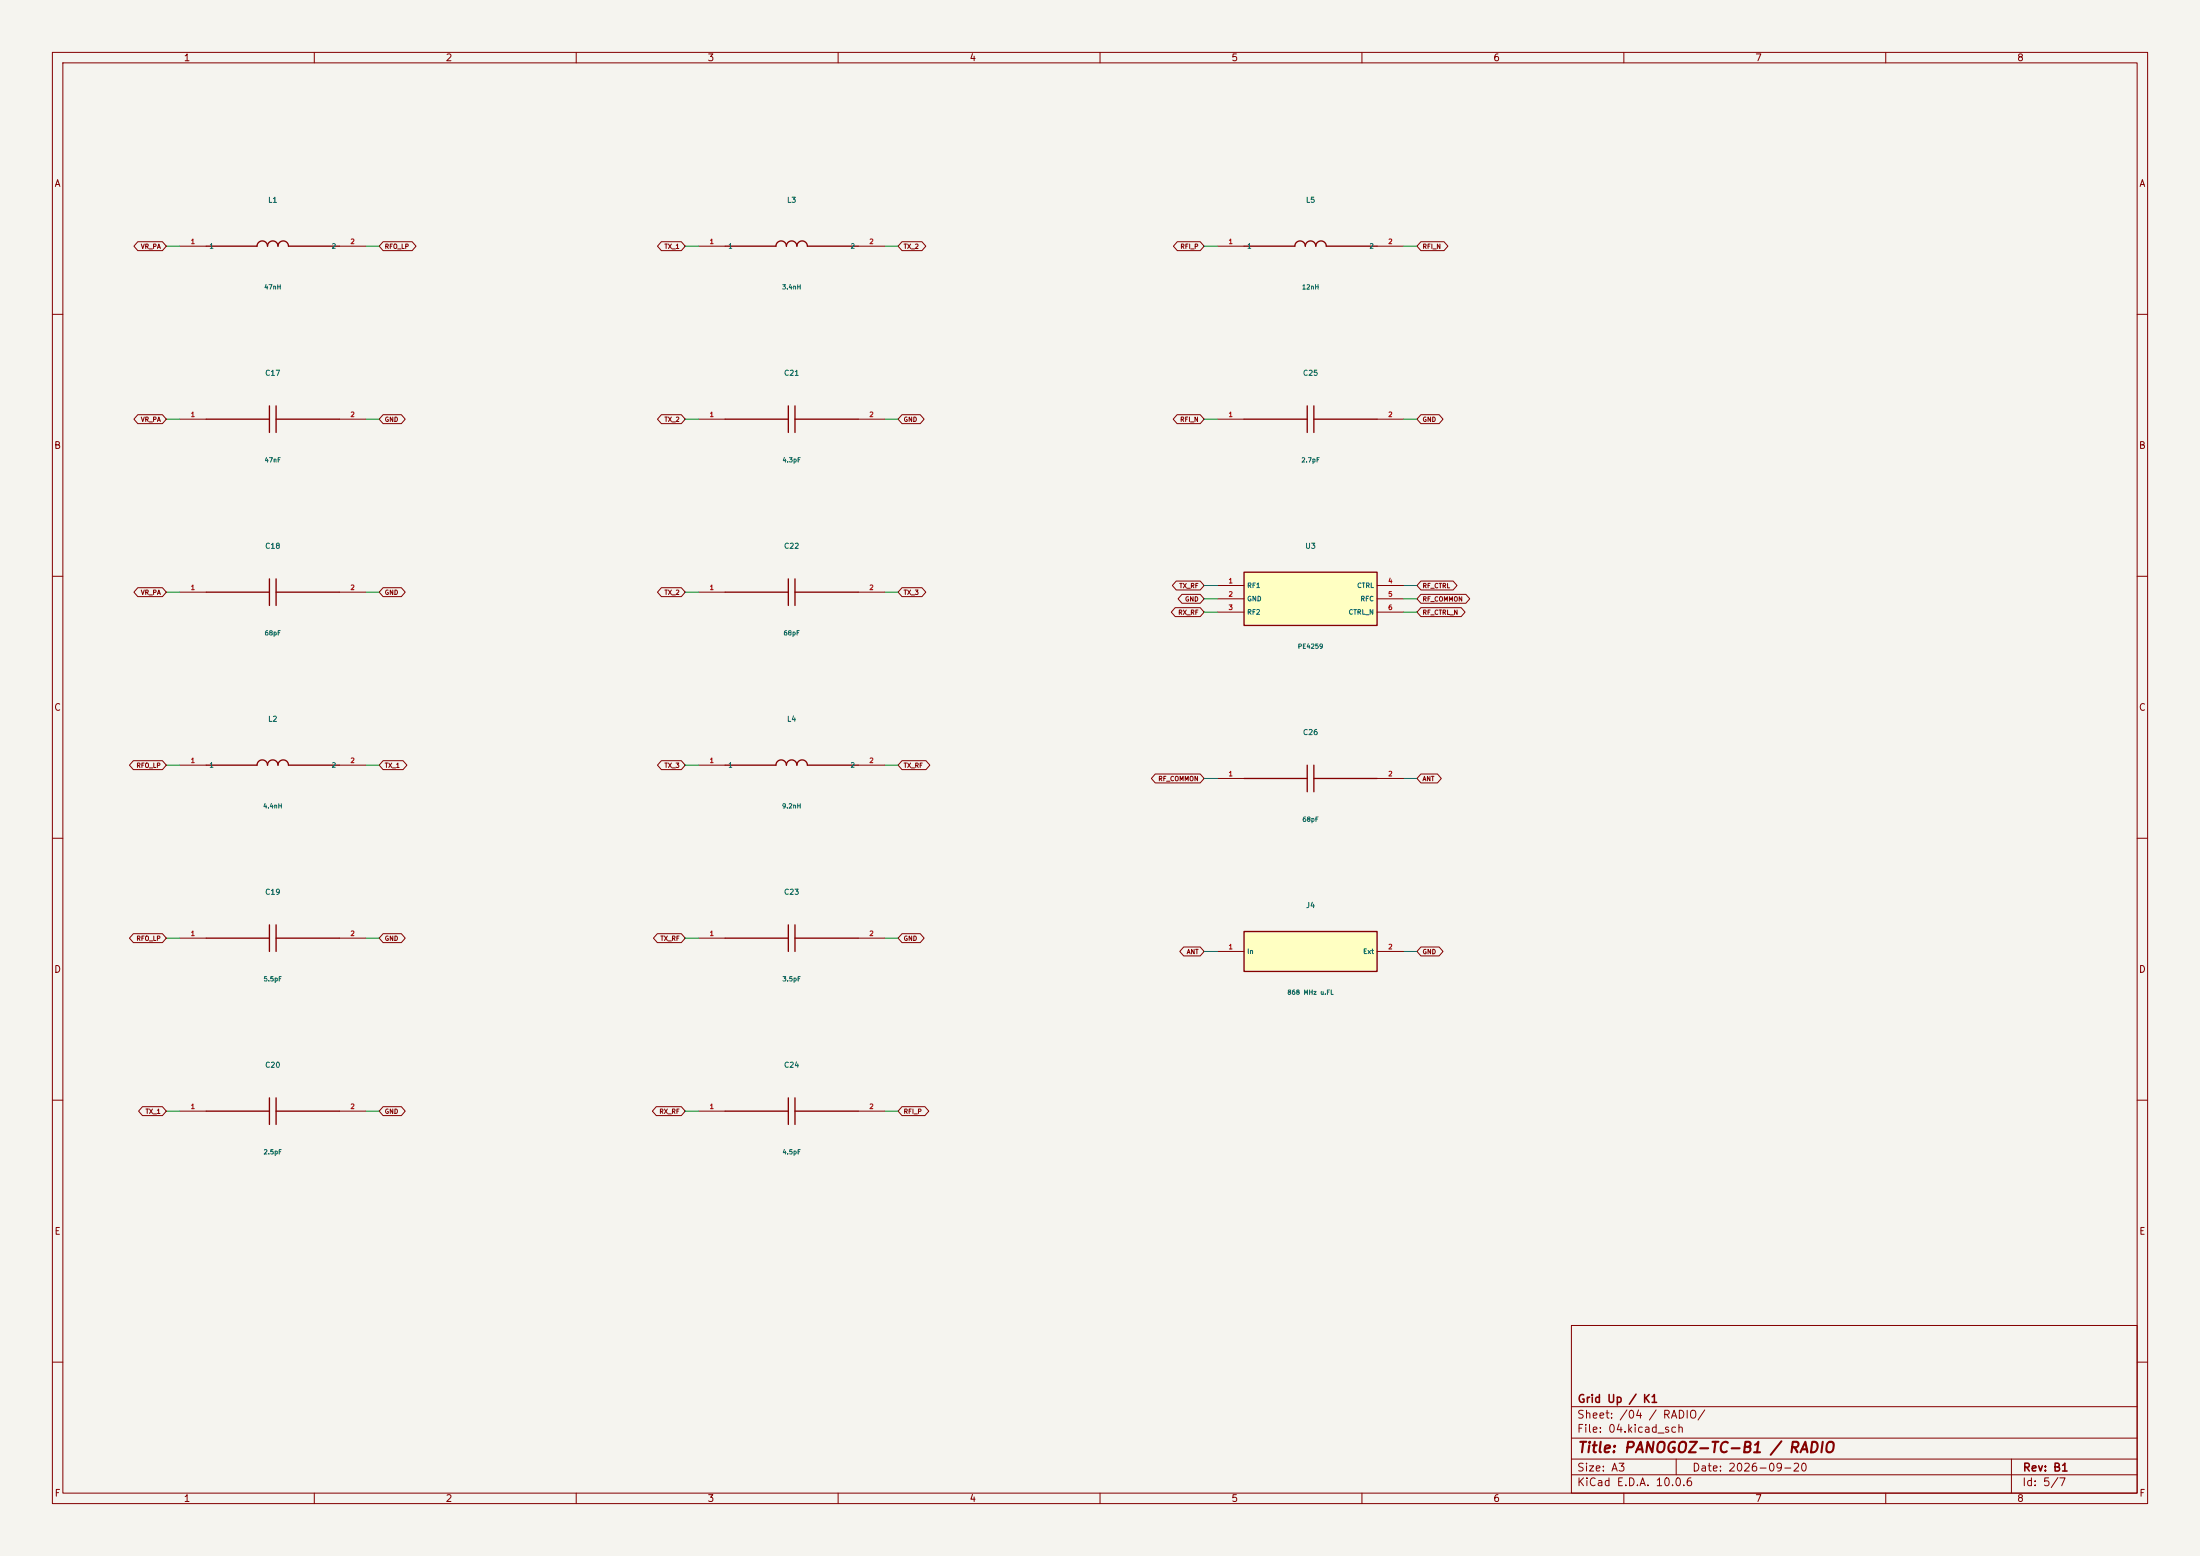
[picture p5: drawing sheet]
(kicad_sch (version 20250114) (generator "eeschema") (paper "A3") (title_block (title "PANOGOZ-TC-B1 / RADIO") (date "2026-09-20") (rev "B1") (company "Grid Up / K1")) (lib_symbols (symbol "B1:L1" (pin_names (offset .5)) (in_bom yes) (on_board yes) (property "Reference" "U" (at 0 8.81 0) (effects (font (size 1 1)))) (property "Value" "47nH" (at 0 -6.8100000000000005 0) (effects (font (size 1 1)))) (symbol "L1_0_1" (arc (start -3 0) (mid -2 1) (end -1 0) (stroke (width .254) (type default)) (fill (type none))) (arc (start -1 0) (mid 0 1) (end 1 0) (stroke (width .254) (type default)) (fill (type none))) (arc (start 1 0) (mid 2 1) (end 3 0) (stroke (width .254) (type default)) (fill (type none))) (polyline (pts (xy -12.7 0) (xy -3 0)) (stroke (width .254) (type default)) (fill (type none))) (polyline (pts (xy 3 0) (xy 12.7 0)) (stroke (width .254) (type default)) (fill (type none)))) (symbol "L1_1_1" (pin passive line (at -17.78 0.0 0) (length 5.08) (name "1" (effects (font (size .9 .9)))) (number "1" (effects (font (size .9 .9))))) (pin passive line (at 17.78 0.0 180) (length 5.08) (name "2" (effects (font (size .9 .9)))) (number "2" (effects (font (size .9 .9))))))) (symbol "B1:C17" (pin_names (offset .5)) (in_bom yes) (on_board yes) (property "Reference" "U" (at 0 8.81 0) (effects (font (size 1 1)))) (property "Value" "47nF" (at 0 -6.8100000000000005 0) (effects (font (size 1 1)))) (symbol "C17_0_1" (polyline (pts (xy -0.635 -2.54) (xy -0.635 2.54)) (stroke (width .254) (type default)) (fill (type none))) (polyline (pts (xy 0.635 -2.54) (xy 0.635 2.54)) (stroke (width .254) (type default)) (fill (type none))) (polyline (pts (xy -12.7 0) (xy -0.635 0)) (stroke (width .254) (type default)) (fill (type none))) (polyline (pts (xy 0.635 0) (xy 12.7 0)) (stroke (width .254) (type default)) (fill (type none)))) (symbol "C17_1_1" (pin passive line (at -17.78 0.0 0) (length 5.08) (name "" (effects (font (size .9 .9)))) (number "1" (effects (font (size .9 .9))))) (pin passive line (at 17.78 0.0 180) (length 5.08) (name "" (effects (font (size .9 .9)))) (number "2" (effects (font (size .9 .9))))))) (symbol "B1:C18" (pin_names (offset .5)) (in_bom yes) (on_board yes) (property "Reference" "U" (at 0 8.81 0) (effects (font (size 1 1)))) (property "Value" "68pF" (at 0 -6.8100000000000005 0) (effects (font (size 1 1)))) (symbol "C18_0_1" (polyline (pts (xy -0.635 -2.54) (xy -0.635 2.54)) (stroke (width .254) (type default)) (fill (type none))) (polyline (pts (xy 0.635 -2.54) (xy 0.635 2.54)) (stroke (width .254) (type default)) (fill (type none))) (polyline (pts (xy -12.7 0) (xy -0.635 0)) (stroke (width .254) (type default)) (fill (type none))) (polyline (pts (xy 0.635 0) (xy 12.7 0)) (stroke (width .254) (type default)) (fill (type none)))) (symbol "C18_1_1" (pin passive line (at -17.78 0.0 0) (length 5.08) (name "" (effects (font (size .9 .9)))) (number "1" (effects (font (size .9 .9))))) (pin passive line (at 17.78 0.0 180) (length 5.08) (name "" (effects (font (size .9 .9)))) (number "2" (effects (font (size .9 .9))))))) (symbol "B1:L2" (pin_names (offset .5)) (in_bom yes) (on_board yes) (property "Reference" "U" (at 0 8.81 0) (effects (font (size 1 1)))) (property "Value" "4.4nH" (at 0 -6.8100000000000005 0) (effects (font (size 1 1)))) (symbol "L2_0_1" (arc (start -3 0) (mid -2 1) (end -1 0) (stroke (width .254) (type default)) (fill (type none))) (arc (start -1 0) (mid 0 1) (end 1 0) (stroke (width .254) (type default)) (fill (type none))) (arc (start 1 0) (mid 2 1) (end 3 0) (stroke (width .254) (type default)) (fill (type none))) (polyline (pts (xy -12.7 0) (xy -3 0)) (stroke (width .254) (type default)) (fill (type none))) (polyline (pts (xy 3 0) (xy 12.7 0)) (stroke (width .254) (type default)) (fill (type none)))) (symbol "L2_1_1" (pin passive line (at -17.78 0.0 0) (length 5.08) (name "1" (effects (font (size .9 .9)))) (number "1" (effects (font (size .9 .9))))) (pin passive line (at 17.78 0.0 180) (length 5.08) (name "2" (effects (font (size .9 .9)))) (number "2" (effects (font (size .9 .9))))))) (symbol "B1:C19" (pin_names (offset .5)) (in_bom yes) (on_board yes) (property "Reference" "U" (at 0 8.81 0) (effects (font (size 1 1)))) (property "Value" "5.5pF" (at 0 -6.8100000000000005 0) (effects (font (size 1 1)))) (symbol "C19_0_1" (polyline (pts (xy -0.635 -2.54) (xy -0.635 2.54)) (stroke (width .254) (type default)) (fill (type none))) (polyline (pts (xy 0.635 -2.54) (xy 0.635 2.54)) (stroke (width .254) (type default)) (fill (type none))) (polyline (pts (xy -12.7 0) (xy -0.635 0)) (stroke (width .254) (type default)) (fill (type none))) (polyline (pts (xy 0.635 0) (xy 12.7 0)) (stroke (width .254) (type default)) (fill (type none)))) (symbol "C19_1_1" (pin passive line (at -17.78 0.0 0) (length 5.08) (name "" (effects (font (size .9 .9)))) (number "1" (effects (font (size .9 .9))))) (pin passive line (at 17.78 0.0 180) (length 5.08) (name "" (effects (font (size .9 .9)))) (number "2" (effects (font (size .9 .9))))))) (symbol "B1:C20" (pin_names (offset .5)) (in_bom yes) (on_board yes) (property "Reference" "U" (at 0 8.81 0) (effects (font (size 1 1)))) (property "Value" "2.5pF" (at 0 -6.8100000000000005 0) (effects (font (size 1 1)))) (symbol "C20_0_1" (polyline (pts (xy -0.635 -2.54) (xy -0.635 2.54)) (stroke (width .254) (type default)) (fill (type none))) (polyline (pts (xy 0.635 -2.54) (xy 0.635 2.54)) (stroke (width .254) (type default)) (fill (type none))) (polyline (pts (xy -12.7 0) (xy -0.635 0)) (stroke (width .254) (type default)) (fill (type none))) (polyline (pts (xy 0.635 0) (xy 12.7 0)) (stroke (width .254) (type default)) (fill (type none)))) (symbol "C20_1_1" (pin passive line (at -17.78 0.0 0) (length 5.08) (name "" (effects (font (size .9 .9)))) (number "1" (effects (font (size .9 .9))))) (pin passive line (at 17.78 0.0 180) (length 5.08) (name "" (effects (font (size .9 .9)))) (number "2" (effects (font (size .9 .9))))))) (symbol "B1:L3" (pin_names (offset .5)) (in_bom yes) (on_board yes) (property "Reference" "U" (at 0 8.81 0) (effects (font (size 1 1)))) (property "Value" "3.4nH" (at 0 -6.8100000000000005 0) (effects (font (size 1 1)))) (symbol "L3_0_1" (arc (start -3 0) (mid -2 1) (end -1 0) (stroke (width .254) (type default)) (fill (type none))) (arc (start -1 0) (mid 0 1) (end 1 0) (stroke (width .254) (type default)) (fill (type none))) (arc (start 1 0) (mid 2 1) (end 3 0) (stroke (width .254) (type default)) (fill (type none))) (polyline (pts (xy -12.7 0) (xy -3 0)) (stroke (width .254) (type default)) (fill (type none))) (polyline (pts (xy 3 0) (xy 12.7 0)) (stroke (width .254) (type default)) (fill (type none)))) (symbol "L3_1_1" (pin passive line (at -17.78 0.0 0) (length 5.08) (name "1" (effects (font (size .9 .9)))) (number "1" (effects (font (size .9 .9))))) (pin passive line (at 17.78 0.0 180) (length 5.08) (name "2" (effects (font (size .9 .9)))) (number "2" (effects (font (size .9 .9))))))) (symbol "B1:C21" (pin_names (offset .5)) (in_bom yes) (on_board yes) (property "Reference" "U" (at 0 8.81 0) (effects (font (size 1 1)))) (property "Value" "4.3pF" (at 0 -6.8100000000000005 0) (effects (font (size 1 1)))) (symbol "C21_0_1" (polyline (pts (xy -0.635 -2.54) (xy -0.635 2.54)) (stroke (width .254) (type default)) (fill (type none))) (polyline (pts (xy 0.635 -2.54) (xy 0.635 2.54)) (stroke (width .254) (type default)) (fill (type none))) (polyline (pts (xy -12.7 0) (xy -0.635 0)) (stroke (width .254) (type default)) (fill (type none))) (polyline (pts (xy 0.635 0) (xy 12.7 0)) (stroke (width .254) (type default)) (fill (type none)))) (symbol "C21_1_1" (pin passive line (at -17.78 0.0 0) (length 5.08) (name "" (effects (font (size .9 .9)))) (number "1" (effects (font (size .9 .9))))) (pin passive line (at 17.78 0.0 180) (length 5.08) (name "" (effects (font (size .9 .9)))) (number "2" (effects (font (size .9 .9))))))) (symbol "B1:C22" (pin_names (offset .5)) (in_bom yes) (on_board yes) (property "Reference" "U" (at 0 8.81 0) (effects (font (size 1 1)))) (property "Value" "68pF" (at 0 -6.8100000000000005 0) (effects (font (size 1 1)))) (symbol "C22_0_1" (polyline (pts (xy -0.635 -2.54) (xy -0.635 2.54)) (stroke (width .254) (type default)) (fill (type none))) (polyline (pts (xy 0.635 -2.54) (xy 0.635 2.54)) (stroke (width .254) (type default)) (fill (type none))) (polyline (pts (xy -12.7 0) (xy -0.635 0)) (stroke (width .254) (type default)) (fill (type none))) (polyline (pts (xy 0.635 0) (xy 12.7 0)) (stroke (width .254) (type default)) (fill (type none)))) (symbol "C22_1_1" (pin passive line (at -17.78 0.0 0) (length 5.08) (name "" (effects (font (size .9 .9)))) (number "1" (effects (font (size .9 .9))))) (pin passive line (at 17.78 0.0 180) (length 5.08) (name "" (effects (font (size .9 .9)))) (number "2" (effects (font (size .9 .9))))))) (symbol "B1:L4" (pin_names (offset .5)) (in_bom yes) (on_board yes) (property "Reference" "U" (at 0 8.81 0) (effects (font (size 1 1)))) (property "Value" "9.2nH" (at 0 -6.8100000000000005 0) (effects (font (size 1 1)))) (symbol "L4_0_1" (arc (start -3 0) (mid -2 1) (end -1 0) (stroke (width .254) (type default)) (fill (type none))) (arc (start -1 0) (mid 0 1) (end 1 0) (stroke (width .254) (type default)) (fill (type none))) (arc (start 1 0) (mid 2 1) (end 3 0) (stroke (width .254) (type default)) (fill (type none))) (polyline (pts (xy -12.7 0) (xy -3 0)) (stroke (width .254) (type default)) (fill (type none))) (polyline (pts (xy 3 0) (xy 12.7 0)) (stroke (width .254) (type default)) (fill (type none)))) (symbol "L4_1_1" (pin passive line (at -17.78 0.0 0) (length 5.08) (name "1" (effects (font (size .9 .9)))) (number "1" (effects (font (size .9 .9))))) (pin passive line (at 17.78 0.0 180) (length 5.08) (name "2" (effects (font (size .9 .9)))) (number "2" (effects (font (size .9 .9))))))) (symbol "B1:C23" (pin_names (offset .5)) (in_bom yes) (on_board yes) (property "Reference" "U" (at 0 8.81 0) (effects (font (size 1 1)))) (property "Value" "3.5pF" (at 0 -6.8100000000000005 0) (effects (font (size 1 1)))) (symbol "C23_0_1" (polyline (pts (xy -0.635 -2.54) (xy -0.635 2.54)) (stroke (width .254) (type default)) (fill (type none))) (polyline (pts (xy 0.635 -2.54) (xy 0.635 2.54)) (stroke (width .254) (type default)) (fill (type none))) (polyline (pts (xy -12.7 0) (xy -0.635 0)) (stroke (width .254) (type default)) (fill (type none))) (polyline (pts (xy 0.635 0) (xy 12.7 0)) (stroke (width .254) (type default)) (fill (type none)))) (symbol "C23_1_1" (pin passive line (at -17.78 0.0 0) (length 5.08) (name "" (effects (font (size .9 .9)))) (number "1" (effects (font (size .9 .9))))) (pin passive line (at 17.78 0.0 180) (length 5.08) (name "" (effects (font (size .9 .9)))) (number "2" (effects (font (size .9 .9))))))) (symbol "B1:C24" (pin_names (offset .5)) (in_bom yes) (on_board yes) (property "Reference" "U" (at 0 8.81 0) (effects (font (size 1 1)))) (property "Value" "4.5pF" (at 0 -6.8100000000000005 0) (effects (font (size 1 1)))) (symbol "C24_0_1" (polyline (pts (xy -0.635 -2.54) (xy -0.635 2.54)) (stroke (width .254) (type default)) (fill (type none))) (polyline (pts (xy 0.635 -2.54) (xy 0.635 2.54)) (stroke (width .254) (type default)) (fill (type none))) (polyline (pts (xy -12.7 0) (xy -0.635 0)) (stroke (width .254) (type default)) (fill (type none))) (polyline (pts (xy 0.635 0) (xy 12.7 0)) (stroke (width .254) (type default)) (fill (type none)))) (symbol "C24_1_1" (pin passive line (at -17.78 0.0 0) (length 5.08) (name "" (effects (font (size .9 .9)))) (number "1" (effects (font (size .9 .9))))) (pin passive line (at 17.78 0.0 180) (length 5.08) (name "" (effects (font (size .9 .9)))) (number "2" (effects (font (size .9 .9))))))) (symbol "B1:L5" (pin_names (offset .5)) (in_bom yes) (on_board yes) (property "Reference" "U" (at 0 8.81 0) (effects (font (size 1 1)))) (property "Value" "12nH" (at 0 -6.8100000000000005 0) (effects (font (size 1 1)))) (symbol "L5_0_1" (arc (start -3 0) (mid -2 1) (end -1 0) (stroke (width .254) (type default)) (fill (type none))) (arc (start -1 0) (mid 0 1) (end 1 0) (stroke (width .254) (type default)) (fill (type none))) (arc (start 1 0) (mid 2 1) (end 3 0) (stroke (width .254) (type default)) (fill (type none))) (polyline (pts (xy -12.7 0) (xy -3 0)) (stroke (width .254) (type default)) (fill (type none))) (polyline (pts (xy 3 0) (xy 12.7 0)) (stroke (width .254) (type default)) (fill (type none)))) (symbol "L5_1_1" (pin passive line (at -17.78 0.0 0) (length 5.08) (name "1" (effects (font (size .9 .9)))) (number "1" (effects (font (size .9 .9))))) (pin passive line (at 17.78 0.0 180) (length 5.08) (name "2" (effects (font (size .9 .9)))) (number "2" (effects (font (size .9 .9))))))) (symbol "B1:C25" (pin_names (offset .5)) (in_bom yes) (on_board yes) (property "Reference" "U" (at 0 8.81 0) (effects (font (size 1 1)))) (property "Value" "2.7pF" (at 0 -6.8100000000000005 0) (effects (font (size 1 1)))) (symbol "C25_0_1" (polyline (pts (xy -0.635 -2.54) (xy -0.635 2.54)) (stroke (width .254) (type default)) (fill (type none))) (polyline (pts (xy 0.635 -2.54) (xy 0.635 2.54)) (stroke (width .254) (type default)) (fill (type none))) (polyline (pts (xy -12.7 0) (xy -0.635 0)) (stroke (width .254) (type default)) (fill (type none))) (polyline (pts (xy 0.635 0) (xy 12.7 0)) (stroke (width .254) (type default)) (fill (type none)))) (symbol "C25_1_1" (pin passive line (at -17.78 0.0 0) (length 5.08) (name "" (effects (font (size .9 .9)))) (number "1" (effects (font (size .9 .9))))) (pin passive line (at 17.78 0.0 180) (length 5.08) (name "" (effects (font (size .9 .9)))) (number "2" (effects (font (size .9 .9))))))) (symbol "B1:U3" (pin_names (offset .5)) (in_bom yes) (on_board yes) (property "Reference" "U" (at 0 10.08 0) (effects (font (size 1 1)))) (property "Value" "PE4259" (at 0 -8.08 0) (effects (font (size 1 1)))) (symbol "U3_0_1" (rectangle (start -12.7 5.08) (end 12.7 -5.08) (stroke (width .254) (type default)) (fill (type background)))) (symbol "U3_1_1" (pin passive line (at -17.78 2.54 0) (length 5.08) (name "RF1" (effects (font (size .9 .9)))) (number "1" (effects (font (size .9 .9))))) (pin power_in line (at -17.78 0.0 0) (length 5.08) (name "GND" (effects (font (size .9 .9)))) (number "2" (effects (font (size .9 .9))))) (pin passive line (at -17.78 -2.54 0) (length 5.08) (name "RF2" (effects (font (size .9 .9)))) (number "3" (effects (font (size .9 .9))))) (pin input line (at 17.78 2.54 180) (length 5.08) (name "CTRL" (effects (font (size .9 .9)))) (number "4" (effects (font (size .9 .9))))) (pin passive line (at 17.78 0.0 180) (length 5.08) (name "RFC" (effects (font (size .9 .9)))) (number "5" (effects (font (size .9 .9))))) (pin input line (at 17.78 -2.54 180) (length 5.08) (name "CTRL_N" (effects (font (size .9 .9)))) (number "6" (effects (font (size .9 .9))))))) (symbol "B1:C26" (pin_names (offset .5)) (in_bom yes) (on_board yes) (property "Reference" "U" (at 0 8.81 0) (effects (font (size 1 1)))) (property "Value" "68pF" (at 0 -6.8100000000000005 0) (effects (font (size 1 1)))) (symbol "C26_0_1" (polyline (pts (xy -0.635 -2.54) (xy -0.635 2.54)) (stroke (width .254) (type default)) (fill (type none))) (polyline (pts (xy 0.635 -2.54) (xy 0.635 2.54)) (stroke (width .254) (type default)) (fill (type none))) (polyline (pts (xy -12.7 0) (xy -0.635 0)) (stroke (width .254) (type default)) (fill (type none))) (polyline (pts (xy 0.635 0) (xy 12.7 0)) (stroke (width .254) (type default)) (fill (type none)))) (symbol "C26_1_1" (pin passive line (at -17.78 0.0 0) (length 5.08) (name "" (effects (font (size .9 .9)))) (number "1" (effects (font (size .9 .9))))) (pin passive line (at 17.78 0.0 180) (length 5.08) (name "" (effects (font (size .9 .9)))) (number "2" (effects (font (size .9 .9))))))) (symbol "B1:J4" (pin_names (offset .5)) (in_bom yes) (on_board yes) (property "Reference" "U" (at 0 8.81 0) (effects (font (size 1 1)))) (property "Value" "868 MHz u.FL" (at 0 -6.8100000000000005 0) (effects (font (size 1 1)))) (symbol "J4_0_1" (rectangle (start -12.7 3.81) (end 12.7 -3.81) (stroke (width .254) (type default)) (fill (type background)))) (symbol "J4_1_1" (pin passive line (at -17.78 0.0 0) (length 5.08) (name "In" (effects (font (size .9 .9)))) (number "1" (effects (font (size .9 .9))))) (pin passive line (at 17.78 0.0 180) (length 5.08) (name "Ext" (effects (font (size .9 .9)))) (number "2" (effects (font (size .9 .9))))))))
(symbol (lib_id "B1:L1") (at 52.07 46.99 0) (unit 1) (in_bom yes) (on_board yes) (property "Reference" "L1" (at 52.07 38.18 0) (effects (font (size 1 1)) )) (property "Value" "47nH" (at 52.07 54.800000000000004 0) (effects (font (size 0.85 0.85)) )) (property "Footprint" "Inductor_SMD:L_0402_1005Metric" (at 52.07 46.99 0) (effects (font (size 0.85 0.85)) (hide yes))) (property "MPN" "47nH" (at 52.07 46.99 0) (effects (font (size 0.85 0.85)) (hide yes))))
(wire (pts (xy 34.29 46.99) (xy 31.75 46.99)) (stroke (width 0) (type default)))
(global_label "VR_PA" (shape bidirectional) (at 31.75 46.99 180) (effects (font (size .85 .85)) (justify right)) (property "Intersheetrefs" "${INTERSHEET_REFS}" (at 31.75 46.99 0) (effects (font (size 1 1)) (hide yes))))
(wire (pts (xy 69.85 46.99) (xy 72.39 46.99)) (stroke (width 0) (type default)))
(global_label "RFO_LP" (shape bidirectional) (at 72.39 46.99 0) (effects (font (size .85 .85)) (justify left)) (property "Intersheetrefs" "${INTERSHEET_REFS}" (at 72.39 46.99 0) (effects (font (size 1 1)) (hide yes))))
(symbol (lib_id "B1:C17") (at 52.07 80.00999999999999 0) (unit 1) (in_bom yes) (on_board yes) (property "Reference" "C17" (at 52.07 71.19999999999999 0) (effects (font (size 1 1)) )) (property "Value" "47nF" (at 52.07 87.82 0) (effects (font (size 0.85 0.85)) )) (property "Footprint" "Capacitor_SMD:C_0402_1005Metric" (at 52.07 80.00999999999999 0) (effects (font (size 0.85 0.85)) (hide yes))) (property "MPN" "X7R 16V 47nF" (at 52.07 80.00999999999999 0) (effects (font (size 0.85 0.85)) (hide yes))))
(wire (pts (xy 34.29 80.00999999999999) (xy 31.75 80.00999999999999)) (stroke (width 0) (type default)))
(global_label "VR_PA" (shape bidirectional) (at 31.75 80.00999999999999 180) (effects (font (size .85 .85)) (justify right)) (property "Intersheetrefs" "${INTERSHEET_REFS}" (at 31.75 80.00999999999999 0) (effects (font (size 1 1)) (hide yes))))
(wire (pts (xy 69.85 80.00999999999999) (xy 72.39 80.00999999999999)) (stroke (width 0) (type default)))
(global_label "GND" (shape bidirectional) (at 72.39 80.00999999999999 0) (effects (font (size .85 .85)) (justify left)) (property "Intersheetrefs" "${INTERSHEET_REFS}" (at 72.39 80.00999999999999 0) (effects (font (size 1 1)) (hide yes))))
(symbol (lib_id "B1:C18") (at 52.07 113.02999999999999 0) (unit 1) (in_bom yes) (on_board yes) (property "Reference" "C18" (at 52.07 104.21999999999998 0) (effects (font (size 1 1)) )) (property "Value" "68pF" (at 52.07 120.83999999999999 0) (effects (font (size 0.85 0.85)) )) (property "Footprint" "Capacitor_SMD:C_0402_1005Metric" (at 52.07 113.02999999999999 0) (effects (font (size 0.85 0.85)) (hide yes))) (property "MPN" "X7R 16V 68pF" (at 52.07 113.02999999999999 0) (effects (font (size 0.85 0.85)) (hide yes))))
(wire (pts (xy 34.29 113.02999999999999) (xy 31.75 113.02999999999999)) (stroke (width 0) (type default)))
(global_label "VR_PA" (shape bidirectional) (at 31.75 113.02999999999999 180) (effects (font (size .85 .85)) (justify right)) (property "Intersheetrefs" "${INTERSHEET_REFS}" (at 31.75 113.02999999999999 0) (effects (font (size 1 1)) (hide yes))))
(wire (pts (xy 69.85 113.02999999999999) (xy 72.39 113.02999999999999)) (stroke (width 0) (type default)))
(global_label "GND" (shape bidirectional) (at 72.39 113.02999999999999 0) (effects (font (size .85 .85)) (justify left)) (property "Intersheetrefs" "${INTERSHEET_REFS}" (at 72.39 113.02999999999999 0) (effects (font (size 1 1)) (hide yes))))
(symbol (lib_id "B1:L2") (at 52.07 146.04999999999998 0) (unit 1) (in_bom yes) (on_board yes) (property "Reference" "L2" (at 52.07 137.23999999999998 0) (effects (font (size 1 1)) )) (property "Value" "4.4nH" (at 52.07 153.85999999999999 0) (effects (font (size 0.85 0.85)) )) (property "Footprint" "Inductor_SMD:L_0402_1005Metric" (at 52.07 146.04999999999998 0) (effects (font (size 0.85 0.85)) (hide yes))) (property "MPN" "4.4nH" (at 52.07 146.04999999999998 0) (effects (font (size 0.85 0.85)) (hide yes))))
(wire (pts (xy 34.29 146.04999999999998) (xy 31.75 146.04999999999998)) (stroke (width 0) (type default)))
(global_label "RFO_LP" (shape bidirectional) (at 31.75 146.04999999999998 180) (effects (font (size .85 .85)) (justify right)) (property "Intersheetrefs" "${INTERSHEET_REFS}" (at 31.75 146.04999999999998 0) (effects (font (size 1 1)) (hide yes))))
(wire (pts (xy 69.85 146.04999999999998) (xy 72.39 146.04999999999998)) (stroke (width 0) (type default)))
(global_label "TX_1" (shape bidirectional) (at 72.39 146.04999999999998 0) (effects (font (size .85 .85)) (justify left)) (property "Intersheetrefs" "${INTERSHEET_REFS}" (at 72.39 146.04999999999998 0) (effects (font (size 1 1)) (hide yes))))
(symbol (lib_id "B1:C19") (at 52.07 179.07 0) (unit 1) (in_bom yes) (on_board yes) (property "Reference" "C19" (at 52.07 170.26 0) (effects (font (size 1 1)) )) (property "Value" "5.5pF" (at 52.07 186.88 0) (effects (font (size 0.85 0.85)) )) (property "Footprint" "Capacitor_SMD:C_0402_1005Metric" (at 52.07 179.07 0) (effects (font (size 0.85 0.85)) (hide yes))) (property "MPN" "X7R 16V 5.5pF" (at 52.07 179.07 0) (effects (font (size 0.85 0.85)) (hide yes))))
(wire (pts (xy 34.29 179.07) (xy 31.75 179.07)) (stroke (width 0) (type default)))
(global_label "RFO_LP" (shape bidirectional) (at 31.75 179.07 180) (effects (font (size .85 .85)) (justify right)) (property "Intersheetrefs" "${INTERSHEET_REFS}" (at 31.75 179.07 0) (effects (font (size 1 1)) (hide yes))))
(wire (pts (xy 69.85 179.07) (xy 72.39 179.07)) (stroke (width 0) (type default)))
(global_label "GND" (shape bidirectional) (at 72.39 179.07 0) (effects (font (size .85 .85)) (justify left)) (property "Intersheetrefs" "${INTERSHEET_REFS}" (at 72.39 179.07 0) (effects (font (size 1 1)) (hide yes))))
(symbol (lib_id "B1:C20") (at 52.07 212.08999999999997 0) (unit 1) (in_bom yes) (on_board yes) (property "Reference" "C20" (at 52.07 203.27999999999997 0) (effects (font (size 1 1)) )) (property "Value" "2.5pF" (at 52.07 219.89999999999998 0) (effects (font (size 0.85 0.85)) )) (property "Footprint" "Capacitor_SMD:C_0402_1005Metric" (at 52.07 212.08999999999997 0) (effects (font (size 0.85 0.85)) (hide yes))) (property "MPN" "X7R 16V 2.5pF" (at 52.07 212.08999999999997 0) (effects (font (size 0.85 0.85)) (hide yes))))
(wire (pts (xy 34.29 212.08999999999997) (xy 31.75 212.08999999999997)) (stroke (width 0) (type default)))
(global_label "TX_1" (shape bidirectional) (at 31.75 212.08999999999997 180) (effects (font (size .85 .85)) (justify right)) (property "Intersheetrefs" "${INTERSHEET_REFS}" (at 31.75 212.08999999999997 0) (effects (font (size 1 1)) (hide yes))))
(wire (pts (xy 69.85 212.08999999999997) (xy 72.39 212.08999999999997)) (stroke (width 0) (type default)))
(global_label "GND" (shape bidirectional) (at 72.39 212.08999999999997 0) (effects (font (size .85 .85)) (justify left)) (property "Intersheetrefs" "${INTERSHEET_REFS}" (at 72.39 212.08999999999997 0) (effects (font (size 1 1)) (hide yes))))
(symbol (lib_id "B1:L3") (at 151.13 46.99 0) (unit 1) (in_bom yes) (on_board yes) (property "Reference" "L3" (at 151.13 38.18 0) (effects (font (size 1 1)) )) (property "Value" "3.4nH" (at 151.13 54.800000000000004 0) (effects (font (size 0.85 0.85)) )) (property "Footprint" "Inductor_SMD:L_0402_1005Metric" (at 151.13 46.99 0) (effects (font (size 0.85 0.85)) (hide yes))) (property "MPN" "3.4nH" (at 151.13 46.99 0) (effects (font (size 0.85 0.85)) (hide yes))))
(wire (pts (xy 133.35 46.99) (xy 130.81 46.99)) (stroke (width 0) (type default)))
(global_label "TX_1" (shape bidirectional) (at 130.81 46.99 180) (effects (font (size .85 .85)) (justify right)) (property "Intersheetrefs" "${INTERSHEET_REFS}" (at 130.81 46.99 0) (effects (font (size 1 1)) (hide yes))))
(wire (pts (xy 168.91 46.99) (xy 171.45 46.99)) (stroke (width 0) (type default)))
(global_label "TX_2" (shape bidirectional) (at 171.45 46.99 0) (effects (font (size .85 .85)) (justify left)) (property "Intersheetrefs" "${INTERSHEET_REFS}" (at 171.45 46.99 0) (effects (font (size 1 1)) (hide yes))))
(symbol (lib_id "B1:C21") (at 151.13 80.00999999999999 0) (unit 1) (in_bom yes) (on_board yes) (property "Reference" "C21" (at 151.13 71.19999999999999 0) (effects (font (size 1 1)) )) (property "Value" "4.3pF" (at 151.13 87.82 0) (effects (font (size 0.85 0.85)) )) (property "Footprint" "Capacitor_SMD:C_0402_1005Metric" (at 151.13 80.00999999999999 0) (effects (font (size 0.85 0.85)) (hide yes))) (property "MPN" "X7R 16V 4.3pF" (at 151.13 80.00999999999999 0) (effects (font (size 0.85 0.85)) (hide yes))))
(wire (pts (xy 133.35 80.00999999999999) (xy 130.81 80.00999999999999)) (stroke (width 0) (type default)))
(global_label "TX_2" (shape bidirectional) (at 130.81 80.00999999999999 180) (effects (font (size .85 .85)) (justify right)) (property "Intersheetrefs" "${INTERSHEET_REFS}" (at 130.81 80.00999999999999 0) (effects (font (size 1 1)) (hide yes))))
(wire (pts (xy 168.91 80.00999999999999) (xy 171.45 80.00999999999999)) (stroke (width 0) (type default)))
(global_label "GND" (shape bidirectional) (at 171.45 80.00999999999999 0) (effects (font (size .85 .85)) (justify left)) (property "Intersheetrefs" "${INTERSHEET_REFS}" (at 171.45 80.00999999999999 0) (effects (font (size 1 1)) (hide yes))))
(symbol (lib_id "B1:C22") (at 151.13 113.02999999999999 0) (unit 1) (in_bom yes) (on_board yes) (property "Reference" "C22" (at 151.13 104.21999999999998 0) (effects (font (size 1 1)) )) (property "Value" "68pF" (at 151.13 120.83999999999999 0) (effects (font (size 0.85 0.85)) )) (property "Footprint" "Capacitor_SMD:C_0402_1005Metric" (at 151.13 113.02999999999999 0) (effects (font (size 0.85 0.85)) (hide yes))) (property "MPN" "X7R 16V 68pF" (at 151.13 113.02999999999999 0) (effects (font (size 0.85 0.85)) (hide yes))))
(wire (pts (xy 133.35 113.02999999999999) (xy 130.81 113.02999999999999)) (stroke (width 0) (type default)))
(global_label "TX_2" (shape bidirectional) (at 130.81 113.02999999999999 180) (effects (font (size .85 .85)) (justify right)) (property "Intersheetrefs" "${INTERSHEET_REFS}" (at 130.81 113.02999999999999 0) (effects (font (size 1 1)) (hide yes))))
(wire (pts (xy 168.91 113.02999999999999) (xy 171.45 113.02999999999999)) (stroke (width 0) (type default)))
(global_label "TX_3" (shape bidirectional) (at 171.45 113.02999999999999 0) (effects (font (size .85 .85)) (justify left)) (property "Intersheetrefs" "${INTERSHEET_REFS}" (at 171.45 113.02999999999999 0) (effects (font (size 1 1)) (hide yes))))
(symbol (lib_id "B1:L4") (at 151.13 146.04999999999998 0) (unit 1) (in_bom yes) (on_board yes) (property "Reference" "L4" (at 151.13 137.23999999999998 0) (effects (font (size 1 1)) )) (property "Value" "9.2nH" (at 151.13 153.85999999999999 0) (effects (font (size 0.85 0.85)) )) (property "Footprint" "Inductor_SMD:L_0402_1005Metric" (at 151.13 146.04999999999998 0) (effects (font (size 0.85 0.85)) (hide yes))) (property "MPN" "9.2nH" (at 151.13 146.04999999999998 0) (effects (font (size 0.85 0.85)) (hide yes))))
(wire (pts (xy 133.35 146.04999999999998) (xy 130.81 146.04999999999998)) (stroke (width 0) (type default)))
(global_label "TX_3" (shape bidirectional) (at 130.81 146.04999999999998 180) (effects (font (size .85 .85)) (justify right)) (property "Intersheetrefs" "${INTERSHEET_REFS}" (at 130.81 146.04999999999998 0) (effects (font (size 1 1)) (hide yes))))
(wire (pts (xy 168.91 146.04999999999998) (xy 171.45 146.04999999999998)) (stroke (width 0) (type default)))
(global_label "TX_RF" (shape bidirectional) (at 171.45 146.04999999999998 0) (effects (font (size .85 .85)) (justify left)) (property "Intersheetrefs" "${INTERSHEET_REFS}" (at 171.45 146.04999999999998 0) (effects (font (size 1 1)) (hide yes))))
(symbol (lib_id "B1:C23") (at 151.13 179.07 0) (unit 1) (in_bom yes) (on_board yes) (property "Reference" "C23" (at 151.13 170.26 0) (effects (font (size 1 1)) )) (property "Value" "3.5pF" (at 151.13 186.88 0) (effects (font (size 0.85 0.85)) )) (property "Footprint" "Capacitor_SMD:C_0402_1005Metric" (at 151.13 179.07 0) (effects (font (size 0.85 0.85)) (hide yes))) (property "MPN" "X7R 16V 3.5pF" (at 151.13 179.07 0) (effects (font (size 0.85 0.85)) (hide yes))))
(wire (pts (xy 133.35 179.07) (xy 130.81 179.07)) (stroke (width 0) (type default)))
(global_label "TX_RF" (shape bidirectional) (at 130.81 179.07 180) (effects (font (size .85 .85)) (justify right)) (property "Intersheetrefs" "${INTERSHEET_REFS}" (at 130.81 179.07 0) (effects (font (size 1 1)) (hide yes))))
(wire (pts (xy 168.91 179.07) (xy 171.45 179.07)) (stroke (width 0) (type default)))
(global_label "GND" (shape bidirectional) (at 171.45 179.07 0) (effects (font (size .85 .85)) (justify left)) (property "Intersheetrefs" "${INTERSHEET_REFS}" (at 171.45 179.07 0) (effects (font (size 1 1)) (hide yes))))
(symbol (lib_id "B1:C24") (at 151.13 212.08999999999997 0) (unit 1) (in_bom yes) (on_board yes) (property "Reference" "C24" (at 151.13 203.27999999999997 0) (effects (font (size 1 1)) )) (property "Value" "4.5pF" (at 151.13 219.89999999999998 0) (effects (font (size 0.85 0.85)) )) (property "Footprint" "Capacitor_SMD:C_0402_1005Metric" (at 151.13 212.08999999999997 0) (effects (font (size 0.85 0.85)) (hide yes))) (property "MPN" "X7R 16V 4.5pF" (at 151.13 212.08999999999997 0) (effects (font (size 0.85 0.85)) (hide yes))))
(wire (pts (xy 133.35 212.08999999999997) (xy 130.81 212.08999999999997)) (stroke (width 0) (type default)))
(global_label "RX_RF" (shape bidirectional) (at 130.81 212.08999999999997 180) (effects (font (size .85 .85)) (justify right)) (property "Intersheetrefs" "${INTERSHEET_REFS}" (at 130.81 212.08999999999997 0) (effects (font (size 1 1)) (hide yes))))
(wire (pts (xy 168.91 212.08999999999997) (xy 171.45 212.08999999999997)) (stroke (width 0) (type default)))
(global_label "RFI_P" (shape bidirectional) (at 171.45 212.08999999999997 0) (effects (font (size .85 .85)) (justify left)) (property "Intersheetrefs" "${INTERSHEET_REFS}" (at 171.45 212.08999999999997 0) (effects (font (size 1 1)) (hide yes))))
(symbol (lib_id "B1:L5") (at 250.19 46.99 0) (unit 1) (in_bom yes) (on_board yes) (property "Reference" "L5" (at 250.19 38.18 0) (effects (font (size 1 1)) )) (property "Value" "12nH" (at 250.19 54.800000000000004 0) (effects (font (size 0.85 0.85)) )) (property "Footprint" "Inductor_SMD:L_0402_1005Metric" (at 250.19 46.99 0) (effects (font (size 0.85 0.85)) (hide yes))) (property "MPN" "12nH" (at 250.19 46.99 0) (effects (font (size 0.85 0.85)) (hide yes))))
(wire (pts (xy 232.41 46.99) (xy 229.87 46.99)) (stroke (width 0) (type default)))
(global_label "RFI_P" (shape bidirectional) (at 229.87 46.99 180) (effects (font (size .85 .85)) (justify right)) (property "Intersheetrefs" "${INTERSHEET_REFS}" (at 229.87 46.99 0) (effects (font (size 1 1)) (hide yes))))
(wire (pts (xy 267.97 46.99) (xy 270.51000000000005 46.99)) (stroke (width 0) (type default)))
(global_label "RFI_N" (shape bidirectional) (at 270.51000000000005 46.99 0) (effects (font (size .85 .85)) (justify left)) (property "Intersheetrefs" "${INTERSHEET_REFS}" (at 270.51000000000005 46.99 0) (effects (font (size 1 1)) (hide yes))))
(symbol (lib_id "B1:C25") (at 250.19 80.00999999999999 0) (unit 1) (in_bom yes) (on_board yes) (property "Reference" "C25" (at 250.19 71.19999999999999 0) (effects (font (size 1 1)) )) (property "Value" "2.7pF" (at 250.19 87.82 0) (effects (font (size 0.85 0.85)) )) (property "Footprint" "Capacitor_SMD:C_0402_1005Metric" (at 250.19 80.00999999999999 0) (effects (font (size 0.85 0.85)) (hide yes))) (property "MPN" "X7R 16V 2.7pF" (at 250.19 80.00999999999999 0) (effects (font (size 0.85 0.85)) (hide yes))))
(wire (pts (xy 232.41 80.00999999999999) (xy 229.87 80.00999999999999)) (stroke (width 0) (type default)))
(global_label "RFI_N" (shape bidirectional) (at 229.87 80.00999999999999 180) (effects (font (size .85 .85)) (justify right)) (property "Intersheetrefs" "${INTERSHEET_REFS}" (at 229.87 80.00999999999999 0) (effects (font (size 1 1)) (hide yes))))
(wire (pts (xy 267.97 80.00999999999999) (xy 270.51000000000005 80.00999999999999)) (stroke (width 0) (type default)))
(global_label "GND" (shape bidirectional) (at 270.51000000000005 80.00999999999999 0) (effects (font (size .85 .85)) (justify left)) (property "Intersheetrefs" "${INTERSHEET_REFS}" (at 270.51000000000005 80.00999999999999 0) (effects (font (size 1 1)) (hide yes))))
(symbol (lib_id "B1:U3") (at 250.19 114.29999999999998 0) (unit 1) (in_bom yes) (on_board yes) (property "Reference" "U3" (at 250.19 104.21999999999998 0) (effects (font (size 1 1)) )) (property "Value" "PE4259" (at 250.19 123.37999999999998 0) (effects (font (size 0.85 0.85)) )) (property "Footprint" "Package_TO_SOT_SMD:SOT-363_SC-70-6" (at 250.19 114.29999999999998 0) (effects (font (size 0.85 0.85)) (hide yes))) (property "MPN" "PE4259" (at 250.19 114.29999999999998 0) (effects (font (size 0.85 0.85)) (hide yes))))
(wire (pts (xy 232.41 111.75999999999998) (xy 229.87 111.75999999999998)) (stroke (width 0) (type default)))
(global_label "TX_RF" (shape bidirectional) (at 229.87 111.75999999999998 180) (effects (font (size .85 .85)) (justify right)) (property "Intersheetrefs" "${INTERSHEET_REFS}" (at 229.87 111.75999999999998 0) (effects (font (size 1 1)) (hide yes))))
(wire (pts (xy 232.41 114.29999999999998) (xy 229.87 114.29999999999998)) (stroke (width 0) (type default)))
(global_label "GND" (shape bidirectional) (at 229.87 114.29999999999998 180) (effects (font (size .85 .85)) (justify right)) (property "Intersheetrefs" "${INTERSHEET_REFS}" (at 229.87 114.29999999999998 0) (effects (font (size 1 1)) (hide yes))))
(wire (pts (xy 232.41 116.83999999999999) (xy 229.87 116.83999999999999)) (stroke (width 0) (type default)))
(global_label "RX_RF" (shape bidirectional) (at 229.87 116.83999999999999 180) (effects (font (size .85 .85)) (justify right)) (property "Intersheetrefs" "${INTERSHEET_REFS}" (at 229.87 116.83999999999999 0) (effects (font (size 1 1)) (hide yes))))
(wire (pts (xy 267.97 111.75999999999998) (xy 270.51000000000005 111.75999999999998)) (stroke (width 0) (type default)))
(global_label "RF_CTRL" (shape bidirectional) (at 270.51000000000005 111.75999999999998 0) (effects (font (size .85 .85)) (justify left)) (property "Intersheetrefs" "${INTERSHEET_REFS}" (at 270.51000000000005 111.75999999999998 0) (effects (font (size 1 1)) (hide yes))))
(wire (pts (xy 267.97 114.29999999999998) (xy 270.51000000000005 114.29999999999998)) (stroke (width 0) (type default)))
(global_label "RF_COMMON" (shape bidirectional) (at 270.51000000000005 114.29999999999998 0) (effects (font (size .85 .85)) (justify left)) (property "Intersheetrefs" "${INTERSHEET_REFS}" (at 270.51000000000005 114.29999999999998 0) (effects (font (size 1 1)) (hide yes))))
(wire (pts (xy 267.97 116.83999999999999) (xy 270.51000000000005 116.83999999999999)) (stroke (width 0) (type default)))
(global_label "RF_CTRL_N" (shape bidirectional) (at 270.51000000000005 116.83999999999999 0) (effects (font (size .85 .85)) (justify left)) (property "Intersheetrefs" "${INTERSHEET_REFS}" (at 270.51000000000005 116.83999999999999 0) (effects (font (size 1 1)) (hide yes))))
(symbol (lib_id "B1:C26") (at 250.19 148.58999999999997 0) (unit 1) (in_bom yes) (on_board yes) (property "Reference" "C26" (at 250.19 139.77999999999997 0) (effects (font (size 1 1)) )) (property "Value" "68pF" (at 250.19 156.39999999999998 0) (effects (font (size 0.85 0.85)) )) (property "Footprint" "Capacitor_SMD:C_0402_1005Metric" (at 250.19 148.58999999999997 0) (effects (font (size 0.85 0.85)) (hide yes))) (property "MPN" "X7R 16V 68pF" (at 250.19 148.58999999999997 0) (effects (font (size 0.85 0.85)) (hide yes))))
(wire (pts (xy 232.41 148.58999999999997) (xy 229.87 148.58999999999997)) (stroke (width 0) (type default)))
(global_label "RF_COMMON" (shape bidirectional) (at 229.87 148.58999999999997 180) (effects (font (size .85 .85)) (justify right)) (property "Intersheetrefs" "${INTERSHEET_REFS}" (at 229.87 148.58999999999997 0) (effects (font (size 1 1)) (hide yes))))
(wire (pts (xy 267.97 148.58999999999997) (xy 270.51000000000005 148.58999999999997)) (stroke (width 0) (type default)))
(global_label "ANT" (shape bidirectional) (at 270.51000000000005 148.58999999999997 0) (effects (font (size .85 .85)) (justify left)) (property "Intersheetrefs" "${INTERSHEET_REFS}" (at 270.51000000000005 148.58999999999997 0) (effects (font (size 1 1)) (hide yes))))
(symbol (lib_id "B1:J4") (at 250.19 181.60999999999996 0) (unit 1) (in_bom yes) (on_board yes) (property "Reference" "J4" (at 250.19 172.79999999999995 0) (effects (font (size 1 1)) )) (property "Value" "868 MHz u.FL" (at 250.19 189.41999999999996 0) (effects (font (size 0.85 0.85)) )) (property "Footprint" "Connector_Coaxial:U.FL_Hirose_U.FL-R-SMT-1_Vertical" (at 250.19 181.60999999999996 0) (effects (font (size 0.85 0.85)) (hide yes))) (property "MPN" "868 MHz u.FL" (at 250.19 181.60999999999996 0) (effects (font (size 0.85 0.85)) (hide yes))))
(wire (pts (xy 232.41 181.60999999999996) (xy 229.87 181.60999999999996)) (stroke (width 0) (type default)))
(global_label "ANT" (shape bidirectional) (at 229.87 181.60999999999996 180) (effects (font (size .85 .85)) (justify right)) (property "Intersheetrefs" "${INTERSHEET_REFS}" (at 229.87 181.60999999999996 0) (effects (font (size 1 1)) (hide yes))))
(wire (pts (xy 267.97 181.60999999999996) (xy 270.51000000000005 181.60999999999996)) (stroke (width 0) (type default)))
(global_label "GND" (shape bidirectional) (at 270.51000000000005 181.60999999999996 0) (effects (font (size .85 .85)) (justify left)) (property "Intersheetrefs" "${INTERSHEET_REFS}" (at 270.51000000000005 181.60999999999996 0) (effects (font (size 1 1)) (hide yes)))))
